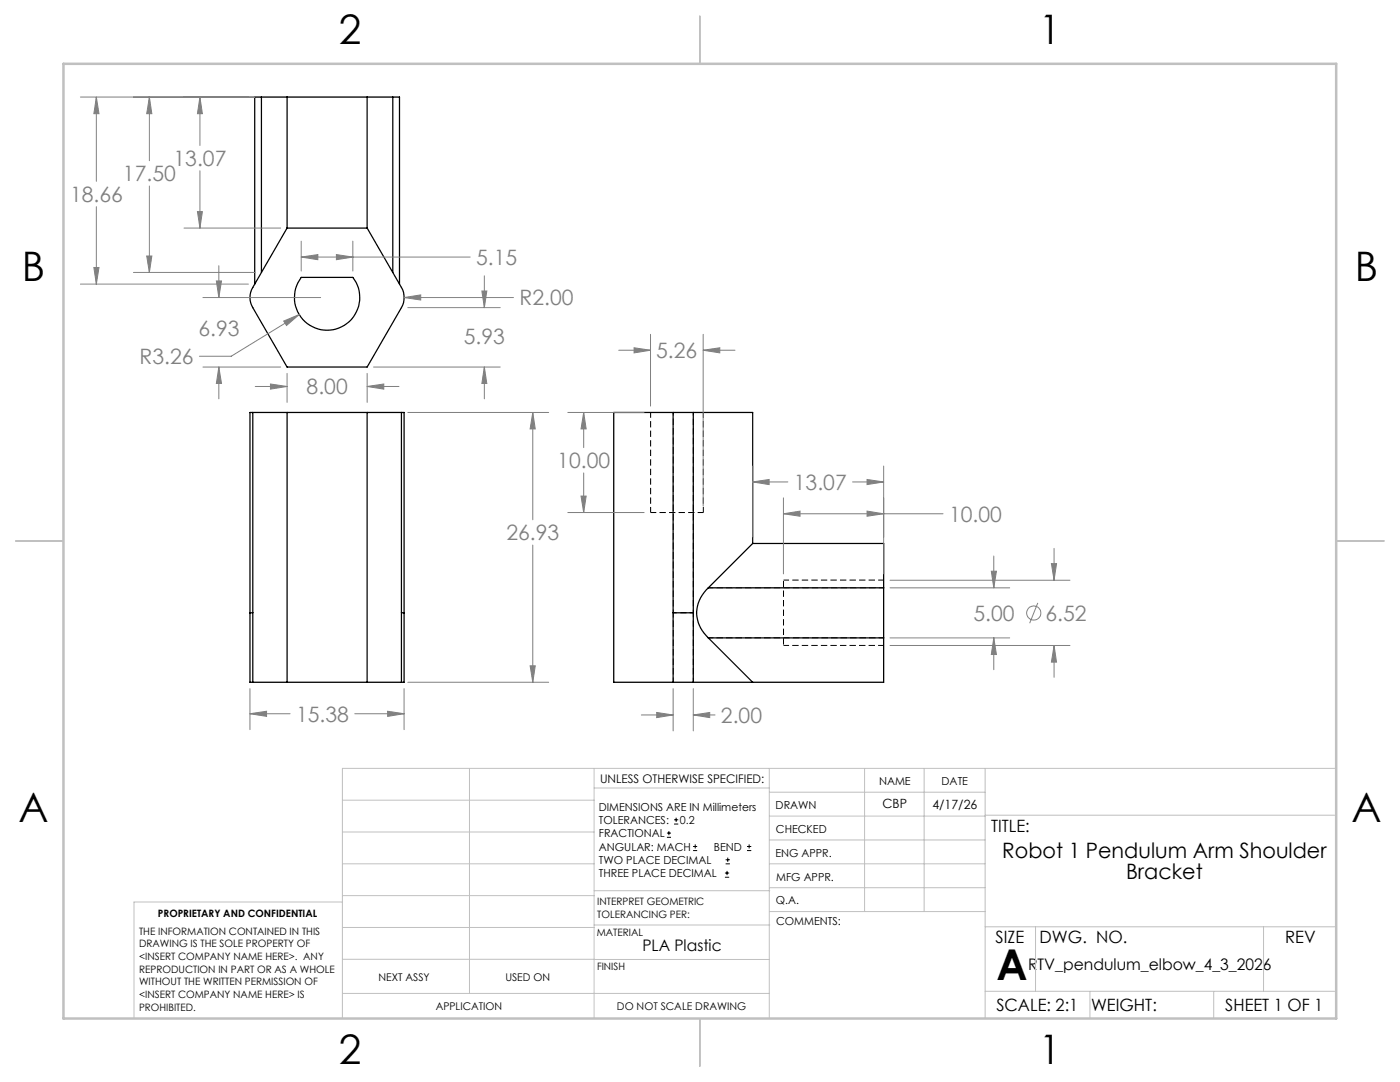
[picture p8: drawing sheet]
<svg xmlns="http://www.w3.org/2000/svg" width="279mm" height="216mm" viewBox="0 0 279 216" stroke-linecap="round" stroke-linejoin="round" font-family="sans-serif">
<g fill="none" stroke="#000" stroke-width=".25">
<path d="M52.2 19.4h-1.4v37.3M52.2 19.4v35M52.2 19.4h26.2M57.3 19.4v26.1M73.3 19.4v26.1M78.4 19.4h1.3v37.3M78.4 19.4v35M57.3 45.5l-6.9 11.9a3.9 3.9 0 0 0 0 4l6.9 11.8h16l6.8-11.8a4.1 4.1 0 0 0 0-4l-6.8-11.9M57.3 45.5h16M60.1 55.4h10.3a6.5 6.5 0 0 1-.7 8.8 6.5 6.5 0 0 1-8.9 0 6.5 6.5 0 0 1-.7-8.8zM50.4 82.3h-.5v53.8h.5M50.4 82.3h29.7"/>
<path d="M50.4 82.3v53.8M57.3 82.3v53.8M73.3 82.3v53.8M80.1 82.3h.5v53.8h-.5M80.1 82.3v53.8M134.3 82.3h4.1M134.3 82.3h-11.8v53.8h11.8M134.3 82.3v53.8M138.4 82.3h11.8v26.1M138.4 82.3v53.8M141.4 117.3a6.5 6.5 0 0 0 0 10M141.4 117.3h35"/>
<path d="M150.2 108.4l-8.8 8.9M150.2 108.4h26.2v8.9M176.4 117.3v10M49.9 122.3h.5M50.4 136.1h29.7M80.1 122.3h.5M134.3 122.3h4.1M134.3 136.1h4.1M141.4 127.3l8.8 8.8M141.4 127.3h35M176.4 127.3v8.8h-38"/>
</g>
<path d="M156.4 115.8v13" fill="none" stroke="#000" stroke-width=".2" stroke-dasharray="1.3 .6" stroke-dashoffset="-.2" stroke-linecap="butt"/>
<path d="M129.8 82.3v20M140.4 102.3v-20M176.4 115.8h-20M156.4 128.8h20" fill="none" stroke="#000" stroke-width=".2" stroke-dasharray="1.3 .6" stroke-dashoffset=".2" stroke-linecap="butt"/>
<path d="M129.8 102.3h10.6" fill="none" stroke="#000" stroke-width=".2" stroke-dasharray="1.3 .6" stroke-dashoffset=".1" stroke-linecap="butt"/>
<path d="M176.4 117.3h-35M141.4 127.3h35" fill="none" stroke="#000" stroke-width=".2" stroke-dasharray="1.3 .6" stroke-dashoffset=".3" stroke-linecap="butt"/>
<path d="M134.4 122.3v13.8M138.4 136.1v-13.8" fill="none" stroke="#000" stroke-width=".2" stroke-dasharray="1.3 .6" stroke-dashoffset=".4" stroke-linecap="butt"/>
<path d="M134.4 122.3h4" fill="none" stroke="#000" stroke-width=".2" stroke-dasharray="1.3 .6" stroke-dashoffset=".5" stroke-linecap="butt"/>
<path d="M134.4 82.3v40M138.4 122.3v-40" fill="none" stroke="#000" stroke-width=".2" stroke-dasharray="1.3 .6" stroke-dashoffset=".6" stroke-linecap="butt"/>
<g fill="none" stroke="#808080" stroke-width=".2">
<path d="M16.1 19.4h34.8M19.2 19.4l.6 3.3h-1.1zM19.2 19.4v16.8M29.8 19.4l.5 3.3h-1zM29.8 19.4v12.7M39.9 19.4l.5 3.3h-1zM39.9 19.4v9.6M29.8 37.1v17.3M39.9 34.1v11.4M16.1 56.7h33.5M18.7 53.4h1.1l-.6 3.3zM19.2 41.2v15.5"/>
<path d="M26.6 54.4h24.3M29.3 51.1h1l-.5 3.3zM36.7 45.5h19.3M39.4 42.2h1l-.5 3.3zM40.5 59.4h23.5M43.2 56.1h1l-.5 3.3zM43.7 53v6.4M60.1 51.3l3.3-.5v1zM60.1 48.1v6M60.1 51.3h33.7M67.1 50.8l3.3 .5-3.3 .5zM70.4 48.1v6"/>
<path d="M80.6 59.4l3.4-.6v1.1zM80.6 59.4h21.9M96.2 58.1h1l-.5 3.3zM96.7 55v6.4M40.5 73.2h15.5M43.7 73.2l.5 3.3h-1zM43.7 73.2v6.4M50.9 77.1h6.4M54 76.6l3.3 .5-3.3 .5zM56.6 64.1l3.1-1.3-2.5 2.1zM57.3 74.5v5.8M59.7 62.8l-13.6 8.3h-6.3"/>
<path d="M73.3 77.1l3.3-.5v1zM73.3 74.5v5.8M73.3 77.1h6.3M74.5 73.2h25.3M81.4 61.4h18.4M96.7 73.2l.5 3.3h-1zM96.7 73.2v6.4M123.5 69.9h6.3M126.5 69.4l3.3 .5-3.3 .5zM129.8 66.7v14.3M140.3 69.9l3.4-.5v1zM140.3 66.7v34.3"/>
<path d="M140.3 69.9h6.4M81.4 82.3h28.1M106.3 82.3l.5 3.3h-1zM106.3 82.3v21.4M113.3 82.3h15.3M116 99h1l-.5 3.3zM116.5 82.3l.5 3.3h-1zM116.5 82.3v7M116.5 94.4v7.9M150.2 96.2l3.3-.5v1zM150.2 93v14.2M150.2 96.2h7"/>
<path d="M156.4 99.3v15.2M170.1 96.2h6.3M173 95.7l3.4 .5-3.4 .5zM176.4 93v21.5M106.3 108.8v27.3M113.3 102.3h15.3M156.4 102.5l3.3-.5v1zM156.4 102.5h31.8M173 102l3.4 .5-3.4 .5zM177.6 115.8h35.9M177.6 117.3h23.9M197.8 114h1.1l-.6 3.3z"/>
<path d="M198.3 110.9v6.4M209.8 112.5h1.1l-.5 3.3zM210.4 109.4v6.4M49.9 137.4v8.2M80.6 137.4v8.2M81.4 136.1h28.1M105.8 132.9h1l-.5 3.2zM134.3 137.4v8.4M138.4 137.4v8.4M177.6 128.8h35.9M177.6 127.3h23.9M198.3 127.3l.6 3.3h-1.1z"/>
<path d="M198.3 127.3v6.3M207.1 120.3l-1.6 4.1M210.4 128.8l.5 3.3h-1.1zM210.4 128.8v6.3M49.9 142.4l3.3-.5v1zM49.9 142.4h8M70.8 142.4h9.8M77.4 141.9l3.2 .5-3.2 .5zM128 142.7h6.3M131.1 142.2l3.2 .5-3.2 .5zM138.4 142.7l3.2-.5v1zM138.4 142.7h4.3"/>
<circle cx="206.3" cy="122.3" r="1.41"/>
</g>
<g fill="none" stroke="#000" stroke-width=".2">
<path d="M133.1 167.1h.8M133.1 166.2h.8M133.5 165.8v.9M134.5 164.4h.9M134.5 163.6h.9M134.9 163.2v.8M138.3 169.7h.8M138.3 168.9h.8M138.7 168.5v.8M144.7 175h.8M144.7 174.2h.8M144.8 172.4h.9"/>
<path d="M144.8 171.6h.9M145.1 173.8v.8M145.2 171.1v.9M149.1 169.7h.8M149.1 168.9h.8M149.5 168.5v.8"/>
</g>
<g fill="none" stroke="#c0c0c0" stroke-width=".2">
<path d="M68.3 159.7h50.3M93.7 153.3v44.9M118.6 153.3v49.9M118.6 157.2h34.9M153.5 153.3v49.9M153.5 158.1h43.1M172.5 153.3v28.6M184.4 153.3v28.6M196.6 153.3v49.9M266.7 153.3h-198.4v49.9M68.3 178.7h50.3M68.3 172.4h50.3"/>
<path d="M68.3 166h50.3M68.3 180h-41.6v23.2M118.6 177.7h35M153.5 167.6h43.1M153.5 162.8h43.1M153.5 172.4h43.1M153.5 177.1h43.1M196.6 162.7h70.1M68.3 198.2h85.2M68.3 191.4l85.2 .1M68.3 185.1h50.3M118.6 184.6h35"/>
<path d="M153.6 181.9h43M196.6 197.8h70.1M196.6 184.9h70.1M206.7 184.9v12.9M217.5 197.8v5.4M242.2 197.8v5.4M252.2 184.9v12.9"/>
</g>
<path d="M139.7 3.2v9.5M3.1 107.9h9.6M266.7 107.9h9.5M139.7 203.2v9.6" fill="none" stroke="#c0c0c0" stroke-width=".25"/>
<path d="M12.7 12.7h254v190.5h-254z" fill="none" stroke="#c0c0c0" stroke-width=".5"/>
<path d="M105.8 132.9h1l-.5 3.2zM106.3 82.3l.5 3.3h-1zM49.9 142.4l3.3-.5v1zM77.4 141.9l3.2 .5-3.2 .5zM209.8 112.5h1.1l-.5 3.3zM210.4 128.8l.5 3.3h-1.1zM173 102l3.4 .5-3.4 .5zM156.4 102.5l3.3-.5v1zM173 95.7l3.4 .5-3.4 .5zM150.2 96.2l3.3-.5v1zM197.8 114h1.1l-.6 3.3zM198.3 127.3l.6 3.3h-1.1zM131.1 142.2l3.2 .5-3.2 .5zM138.4 142.7l3.2-.5v1zM116.5 82.3l.5 3.3h-1zM116 99h1l-.5 3.3zM126.5 69.4l3.3 .5-3.3 .5zM140.3 69.9l3.4-.5v1zM80.6 59.4l3.4 .5v-1.1zM96.7 73.2l.5 3.3h-1zM96.2 58.1h1l-.5 3.3zM54 76.6l3.3 .5-3.3 .5zM73.3 77.1l3.3-.5v1zM19.2 19.4l.6 3.3h-1.1zM18.7 53.4h1.1l-.6 3.3zM29.8 19.4l.5 3.3h-1zM29.3 51.1h1l-.5 3.3zM39.9 19.4l.5 3.3h-1zM39.4 42.2h1l-.5 3.3zM56.6 64.1l.6 .8 2.5-2.1zM60.1 51.3l3.3-.5v1zM67.1 50.8l3.3 .5-3.3 .5zM43.2 56.1h1l-.5 3.3zM43.7 73.2l.5 3.3h-1z" fill="#808080"/>
<text font-size="8.5" x="198.9" y="195.5">A</text>
<g font-size="8.1">
<text x="67.6" y="8.9">2</text>
<text x="207.3" y="8.9">1</text>
<text x="4.4" y="56.1">B</text>
<text x="270.4" y="56.1">B</text>
<text x="3.7" y="164.1">A</text>
<text x="269.7" y="164.1">A</text>
<text x="67.6" y="212.4">2</text>
<text x="207.3" y="212.4">1</text>
</g>
<g font-size="4.2" fill="#808080">
<text x="34.6" y="33.1">13.07</text>
<text x="14" y="40.3">18.66</text>
<text x="24.5" y="36.2">17.50</text>
<text x="95" y="52.9">5.15</text>
<text x="103.7" y="61">R2.00</text>
<text x="39.6" y="67.1">6.93</text>
<text x="92.6" y="68.7">5.93</text>
<text x="130.9" y="71.5">5.26</text>
<text x="27.8" y="72.7">R3.26</text>
<text x="61.2" y="78.7">8.00</text>
<text x="111.2" y="93.4">10.00</text>
<text x="158.4" y="97.8">13.07</text>
<text x="101.1" y="107.8">26.93</text>
<text x="189.4" y="104.1">10.00</text>
<text x="194.3" y="123.9">5.00</text>
<text x="208.7" y="123.9">6.52</text>
<text x="59.1" y="144">15.38</text>
<text x="143.9" y="144.3">2.00</text>
</g>
<g font-size="4.2">
<text x="200" y="171.2">Robot 1 Pendulum Arm Shoulder</text>
<text x="224.7" y="175.4">Bracket</text>
</g>
<g font-size="3.4">
<text x="197.8" y="166">TITLE:</text>
<text x="198.7" y="188.1">SIZE</text>
<text x="207.5" y="188.1">DWG. NO.</text>
<text x="256.5" y="188.2">REV</text>
<text x="198.8" y="201.7">SCALE: 2:1</text>
<text x="217.7" y="201.8">WEIGHT:</text>
<text x="244.5" y="201.7">SHEET 1 OF 1</text>
</g>
<g font-size="3.2">
<text x="128.2" y="189.8">PLA Plastic</text>
<text x="205.2" y="193.5">RTV_pendulum_elbow_4_3_2026</text>
</g>
<g font-size="2.5">
<text x="176.1" y="161.3">CBP</text>
<text x="186.1" y="161.4">4/17/26</text>
</g>
<text font-size="2.4" x="119.8" y="156.2">UNLESS OTHERWISE SPECIFIED:</text>
<g font-size="2.2">
<text x="119.5" y="161.8">DIMENSIONS ARE IN Millimeters</text>
<text x="154.8" y="161.4">DRAWN</text>
<text x="175.4" y="156.6">NAME</text>
<text x="187.9" y="156.7">DATE</text>
<text x="119.5" y="164.4">TOLERANCES:</text>
<text x="119.5" y="167.1">FRACTIONAL</text>
<text x="135.7" y="164.4">0.2</text>
<text x="154.9" y="166.3">CHECKED</text>
<text x="119.5" y="169.7">ANGULAR: MACH</text>
<text x="119.5" y="172.4">TWO PLACE DECIMAL</text>
<text x="142.5" y="169.7">BEND</text>
<text x="154.8" y="170.9">ENG APPR.</text>
<text x="119.5" y="175">THREE PLACE DECIMAL</text>
<text x="154.9" y="175.7">MFG APPR.</text>
<text x="154.9" y="180.4">Q.A.</text>
<text x="154.9" y="184.6">COMMENTS:</text>
</g>
<g font-size="2.1">
<text x="75.5" y="195.7">NEXT ASSY</text>
<text x="100.9" y="195.7">USED ON</text>
<text x="86.9" y="201.5">APPLICATION</text>
<text x="123.1" y="201.6">DO NOT SCALE DRAWING</text>
</g>
<g font-size="2">
<text x="31.5" y="182.9">PROPRIETARY AND CONFIDENTIAL</text>
<text x="119.2" y="180.6">INTERPRET GEOMETRIC</text>
<text x="119.2" y="183.1">TOLERANCING PER:</text>
<text x="27.8" y="186.5">THE INFORMATION CONTAINED IN THIS</text>
<text x="27.8" y="189">DRAWING IS THE SOLE PROPERTY OF</text>
<text x="27.8" y="191.6">&lt;INSERT COMPANY NAME HERE&gt;. ANY</text>
<text x="119.1" y="186.7">MATERIAL</text>
<text x="27.8" y="194.1">REPRODUCTION IN PART OR AS A WHOLE</text>
<text x="27.8" y="196.6">WITHOUT THE WRITTEN PERMISSION OF</text>
<text x="119.1" y="193.5">FINISH</text>
<text x="27.8" y="199.1">&lt;INSERT COMPANY NAME HERE&gt; IS</text>
<text x="27.8" y="201.7">PROHIBITED.</text>
</g>
</svg>
